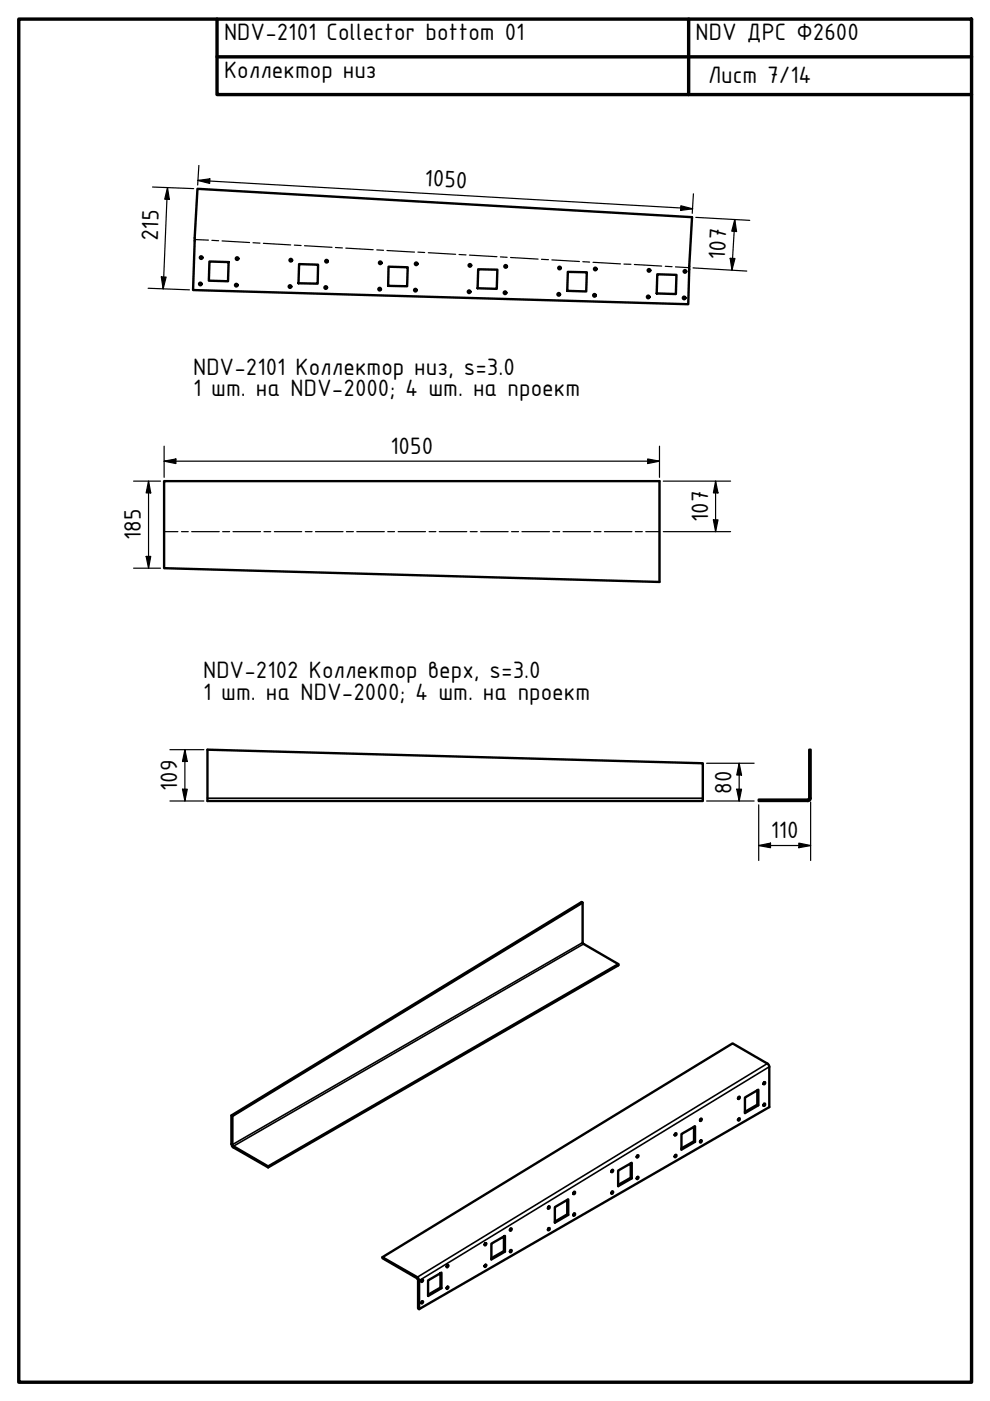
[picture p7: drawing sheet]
<svg xmlns="http://www.w3.org/2000/svg" width="210mm" height="297mm" viewBox="0 0 210 297" stroke-linecap="round" stroke-linejoin="round" font-family="sans-serif">
<!-- layer: Bend Centerline (ISO) -->
<g fill="none" stroke="#000" stroke-width=".25">
<path d="M41.3 50.8l2.9 .1M44.9 51h1.5M47.1 51.1l5.8 .3M53.6 51.5h1.5M55.8 51.6l5.8 .3M62.4 52l1.4 .1M64.6 52.1l5.8 .3M71.1 52.5l1.5 .1M73.3 52.6l5.8 .3M79.9 53l1.4 .1M82 53.1l5.9 .4M88.6 53.5h1.4"/>
<path d="M90.8 53.6l5.8 .3M97.3 54h1.5M99.5 54.1l5.9 .3M106.1 54.5l1.4 .1M108.2 54.6l5.9 .3M114.8 55l1.5 .1M117 55.1l5.9 .3M123.6 55.5l1.4 .1M125.7 55.6l5.9 .4M132.3 56h1.5M134.5 56.1l5.8 .3M141.1 56.5h1.4"/>
<path d="M143.2 56.6l2.9 .2M34.8 112.7h2.9M38.5 112.7h1.4M40.6 112.7h5.9M47.2 112.7h1.5M49.4 112.7h5.8M56 112.7h1.4M58.2 112.7h5.8M64.7 112.7h1.5M66.9 112.7h5.8M73.4 112.7h1.5M75.6 112.7h5.9"/>
<path d="M82.2 112.7h1.5M84.4 112.7h5.8M91 112.7h1.4M93.1 112.7h5.9M99.7 112.7h1.5M101.9 112.7h5.8M108.5 112.7h1.4M110.7 112.7h5.8M117.2 112.7h1.5M119.4 112.7h5.8M125.9 112.7h1.5M128.1 112.7h5.9"/>
<path d="M134.7 112.7h1.5M136.9 112.7h2.9"/>
</g>
<!-- layer: Visible (ISO) -->
<g fill="none" stroke="#000" stroke-width=".51">
<path d="M41.9 40l104.8 6-.6 10.5-.2 8-105-3 .4-11.1zM44.4 55.4l4.1 .2-.2 4-4-.1zM63.4 56l4 .1v4h-4.1zM82.4 56.5l4 .2-.1 4-4-.1zM101.4 57.1l4.1 .1-.2 4-4-.1zM120.4 57.6l4 .1-.1 4.1-4-.1zM139.4 58.2l4 .1-.1 4-4.1-.1zM34.8 102h105v21.4l-105-2.9zM44 158.9l105 2.9v8h-105zM171.3 169.5h-10.4v.3h10.4M171.3 169.5l.3-.3v-10.3h.3v10.4l-.3 .4-.3 .1M123.5 191.4l-74.2 45.2-.2-.1"/>
<path d="M131.1 204.4l-74.2 42.9-7.5-4.3-.1-.3v-6.1M147.2 238.9v3.1l.2 .1v-3.3l-2.9 1.6v3.3l2.9-1.6M148.6 237.2l-.2 .3a.24 .24 0 0 1 .1-.2 .24 .24 0 0 1 .3 0 .23 .23 0 0 1-.1 .3 .23 .23 0 0 1-.3-.1M156.6 237.2h.2a.23 .23 0 0 1 0 .3 .23 .23 0 0 1-.3-.1zM156.7 232.6l-.2 .3 .2-.4 .1 .1a.23 .23 0 0 1 0 .3 .23 .23 0 0 1-.3 0M156.7 237.1l-.2 .3M157.9 232.7l2.9-1.7v3.3l-2.9 1.7zM160.6 231.1v3.1l.2 .1M160.6 234.2l-2.7 1.5M162 229.4a.21 .21 0 0 1 .2 .3 .21 .21 0 0 1-.4 .1zM162 234a.21 .21 0 0 1 .2 .3 .21 .21 0 0 1-.4 0zM162 234l-.2 .3"/>
<path d="M162 229.4l-.2 .4M56.9 247.3v.2l-7.6-4.4-.2-.5v-6.1l74.2-45.3 .2 .2 .1 8.7 7.5 4.3v.3l-74.2 42.8M116.3 255.8l-.1 .3 .1-.3a.21 .21 0 0 1 .2 .3 .21 .21 0 0 1-.3 0M120.3 254.4v3.1l.2 .1v-3.3l-2.9 1.6v3.3l2.9-1.6M120.3 257.5l-2.7 1.5M121.7 252.7l-.2 .3M121.7 252.7a.21 .21 0 0 1 .2 .3 .21 .21 0 0 1-.4 .1zM121.7 257.3l-.2 .3M121.7 257.3a.21 .21 0 0 1 .2 .3 .21 .21 0 0 1-.4 0zM129.7 248.1l.2-.1a.23 .23 0 0 1 .1 .3 .23 .23 0 0 1-.4 .1zM129.7 252.7l.2-.1a.23 .23 0 0 1 .1 .3 .23 .23 0 0 1-.4 .1zM129.8 248.1l-.2 .3"/>
<path d="M129.8 252.6l-.2 .3M133.7 246.7v3l.2 .1v-3.3l-2.8 1.7v3.3l2.8-1.7M133.7 249.7l-2.6 1.5M135.1 245h.2a.24 .24 0 0 1 0 .3 .24 .24 0 0 1-.3 0zM135.1 249.6l.2-.1a.24 .24 0 0 1 0 .4 .24 .24 0 0 1-.3 0zM135.2 245l-.2 .3M135.2 249.5l-.2 .3M143.2 244.9l.1-.1a.23 .23 0 0 1 .1 .4 .23 .23 0 0 1-.4 0zM143.2 240.3l-.2 .3M143.2 240.3h.1a.23 .23 0 0 1 .1 .3 .23 .23 0 0 1-.4 .1zM143.2 244.9l-.2 .3M147.2 242l-2.7 1.5"/>
<path d="M148.6 241.8l-.2 .3a.24 .24 0 0 1 .1-.3 .24 .24 0 0 1 .3 0 .23 .23 0 0 1-.1 .3 .23 .23 0 0 1-.3 0M81.1 266.6l74.2-45.4 7.5 4.3 .2 .4 .1 8.8-74.2 42.9v-6.2l-.2-.4zM81.1 266.6v.2l7.4 4.2M88.5 271l.1 .3v6.1l.3 .2M88.5 270.8v.2M89.4 271.4l.3-.1a.24 .24 0 0 1-.1 .4 .24 .24 0 0 1-.3 0zM89.4 276l.3-.1a.24 .24 0 0 1-.1 .3 .24 .24 0 0 1-.3 .1zM89.5 271.3l-.2 .3M89.5 275.9l-.2 .3M93.4 269.9v3.1l.2 .1v-3.3l-2.8 1.7v3.3l2.8-1.7M93.4 273l-2.6 1.5M94.9 268.3l-.2 .2a.21 .21 0 0 1 .1-.2 .21 .21 0 0 1 .3 .1l-.3 .3-.1-.2"/>
<path d="M94.9 272.8l-.2 .3a.21 .21 0 0 1 .1-.3 .21 .21 0 0 1 .3 .2l-.3 .3-.1-.2M102.9 263.6l-.2 .3a.21 .21 0 0 1 .1-.3 .21 .21 0 0 1 .3 .1l-.3 .4-.1-.2M102.9 268.2l-.2 .3a.21 .21 0 0 1 .1-.3 .21 .21 0 0 1 .3 .1l-.3 .3-.1-.1M106.8 262.2v3l.3 .2v-3.4l-2.9 1.7v3.3l2.9-1.6M106.8 265.2l-2.6 1.6M108.3 260.5l-.2 .3M108.3 260.5h.1a.21 .21 0 0 1 0 .3 .21 .21 0 0 1-.3 0zM108.3 265l-.2 .4a.23 .23 0 0 1 .1-.3 .23 .23 0 0 1 .3 0 .23 .23 0 0 1-.1 .3 .23 .23 0 0 1-.3 0M116.3 260.4l-.1 .3 .1-.3a.21 .21 0 0 1 .2 .3 .21 .21 0 0 1-.3 0"/>
<circle cx="42.7" cy="54.6" r=".28"/>
<circle cx="50.3" cy="54.8" r=".28"/>
<circle cx="61.7" cy="55.2" r=".28"/>
<circle cx="69.2" cy="55.4" r=".28"/>
<circle cx="80.6" cy="55.7" r=".28"/>
<circle cx="88.2" cy="55.9" r=".28"/>
<circle cx="99.6" cy="56.3" r=".28"/>
<circle cx="107.2" cy="56.5" r=".28"/>
<circle cx="118.6" cy="56.8" r=".28"/>
<circle cx="126.2" cy="57" r=".28"/>
<circle cx="137.6" cy="57.3" r=".28"/>
<circle cx="145.2" cy="57.5" r=".28"/>
<circle cx="42.5" cy="60.2" r=".28"/>
<circle cx="50.1" cy="60.5" r=".28"/>
<circle cx="61.5" cy="60.8" r=".28"/>
<circle cx="69.1" cy="61" r=".28"/>
<circle cx="80.5" cy="61.3" r=".28"/>
<circle cx="88.1" cy="61.5" r=".28"/>
<circle cx="99.5" cy="61.9" r=".28"/>
<circle cx="107.1" cy="62.1" r=".28"/>
<circle cx="118.5" cy="62.4" r=".28"/>
<circle cx="126" cy="62.6" r=".28"/>
<circle cx="137.4" cy="63" r=".28"/>
<circle cx="145.1" cy="63.2" r=".28"/>
</g>
<!-- layer: Visible Narrow (ISO) -->
<path d="M44 169.2h105M171.3 169.5v.3M171.6 169.2h.3M123.5 199.8l-74.2 42.9-.2-.1M123.7 200.1l-74.2 42.9v.3M162.7 225.5l-74.2 45.3M163.1 226.2l-74.2 45.3-.3-.1" fill="none" stroke="#000" stroke-width=".34"/>
<!-- layer: Border (ISO) -->
<path d="M4 4h202v289.1h-202zM46 4v16.1h160M46 12.1h160M146 4v16.1" fill="none" stroke="#000" stroke-width=".72"/>
<!-- layer: Dimension (ISO) -->
<g fill="none" stroke="#000" stroke-width=".25">
<path d="M32.3 39.7l8.8 .3M35.5 39.8l.4 2.5-1-.1zM35.5 39.8l-.9 21.4M42 38.3l2.5-.4-.1 1zM42 38.3l104.9 6M42.2 35.1l-.3 4.1M34.2 58.7h1l-.6 2.5zM144.4 43.6l2.5 .7-2.6 .3zM146.9 56.8l11.4 .7M147 41.1l-.2 4.1M147.5 46.1l11.5 .6M154.8 54.8h1l-.6 2.5z"/>
<path d="M155.8 46.6l.4 2.5-1-.1zM155.8 46.6l-.6 10.7M31.4 61.1l8.8 .4M34.8 97.8l2.5-.5v1zM34.8 97.8h105M34.8 94.6v6.6M137.3 97.3l2.5 .5-2.5 .5zM139.8 94.6v6.6M28.3 102h5.7M31 118h1l-.5 2.5zM31.5 102l.5 2.5h-1zM31.5 102v18.5"/>
<path d="M140.6 102h14.3M140.6 112.7h14.3M151.3 110.2h.9l-.5 2.5zM151.7 102l.5 2.5h-.9zM151.7 102v10.7M28.3 120.5h5.7M36 158.9h7.2M39.2 158.9l.5 2.5h-1zM39.2 158.9v10.9M36 169.8h7.2M38.7 167.3h1l-.5 2.5zM149.8 169.8h10.1"/>
<path d="M149.8 161.8h10.1M156.2 167.3h1l-.5 2.5zM156.7 161.8l.5 2.5h-1zM156.7 161.8v8M160.9 179.3l2.5-.5v.9zM160.9 179.3h11M160.9 170.6v11.8M169.4 178.8l2.5 .5-2.5 .4zM171.9 170v12.4"/>
</g>
<g fill="#000">
<path d="M42 38.3l2.5-.4-.1 1zM34.2 58.7h1l-.6 2.5zM35.5 39.8l.4 2.5-1-.1zM144.4 43.6l2.5 .7-2.6 .3zM154.8 54.8h1l-.6 2.5zM155.8 46.6l.4 2.5-1-.1zM34.8 97.8l2.5-.5v1zM137.3 97.3l2.5 .5-2.5 .5zM31 118h1l-.5 2.5zM31.5 102l.5 2.5h-1zM151.3 110.2h.9l-.5 2.5zM151.7 102l.5 2.5h-.9z"/>
<path d="M38.7 167.3h1l-.5 2.5zM39.2 158.9l.5 2.5h-1zM156.2 167.3h1l-.5 2.5zM156.7 161.8l.5 2.5h-1zM160.9 179.3l2.5-.5v.9zM169.4 178.8l2.5 .5-2.5 .4z"/>
</g>
<g font-size="5.4">
<text x="47.5" y="8.5">NDV-2101 Collector bottom 01</text>
<text x="147.5" y="8.5">NDV ДРС Ф2600</text>
<text x="47.5" y="16.5">Коллектор низ</text>
<text x="150.1" y="17.6">Лист 7/14</text>
<text x="90" y="39.4" transform="rotate(3 90 39.4)">1050</text>
<text x="33.4" y="51.1" transform="rotate(-88 33.4 51.1)">215</text>
<text x="153.7" y="55.1" transform="rotate(-87 153.7 55.1)">107</text>
<text x="40.9" y="79.5">NDV-2101 Коллектор низ, s=3.0</text>
<text x="40.9" y="84">1 шт. на NDV-2000; 4 шт. на проект</text>
<text x="82.8" y="96.2">1050</text>
<text x="150.2" y="110.7" transform="rotate(-90 150.2 110.7)">107</text>
<text x="29.9" y="114.5" transform="rotate(-90 29.9 114.5)">185</text>
<text x="43.1" y="143.8">NDV-2102 Коллектор верх, s=3.0</text>
<text x="43.1" y="148.3">1 шт. на NDV-2000; 4 шт. на проект</text>
<text x="37.6" y="167.7" transform="rotate(-90 37.6 167.7)">109</text>
<text x="155.1" y="168.3" transform="rotate(-90 155.1 168.3)">80</text>
<text x="163.4" y="177.7">110</text>
</g>
</svg>
